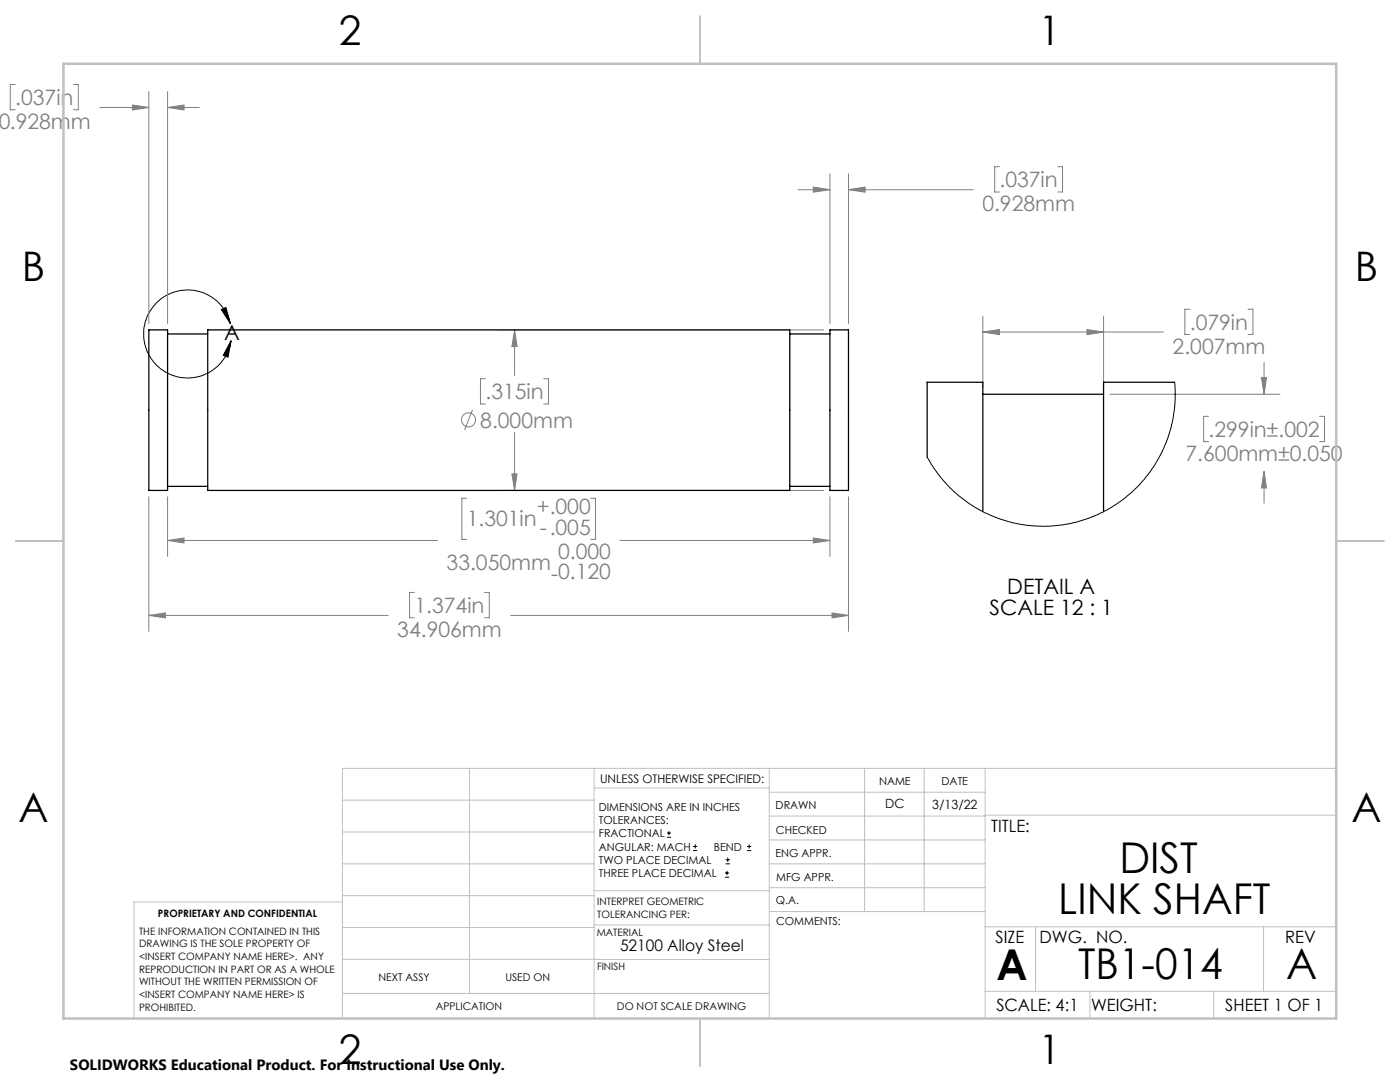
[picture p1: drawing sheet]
<svg xmlns="http://www.w3.org/2000/svg" width="279mm" height="216mm" viewBox="0 0 279 216" stroke-linecap="round" stroke-linejoin="round" font-family="sans-serif">
<g fill="none" stroke="#808080" stroke-width=".2">
<path d="M3 16.9h-1v5h1M14.7 16.9h.9v5h-.9M29.7 18.3v46.3M33.4 18.3v46.3M19.9 21.4h9.8M26.4 21l3.3 .4-3.3 .5zM33.4 21.4l3.3-.4v.9zM33.4 21.4h6.4M159.3 37.9h6.3M162.3 37.3l3.3 .6-3.3 .4zM165.6 34.7v29.9M169.3 37.9l3.3-.6v1z"/>
<path d="M169.3 34.7v29.9M169.3 37.9h24.9M199.5 33.3h-1v5h1M211.1 33.3h1v5h-1M96.9 75.6h-1v5h1M99.5 65.8h64.9M102.7 65.8l.5 3.3h-1zM102.7 65.8v9.1M108.5 75.6h1v5h-1M196.1 66.3l3.4-.5v1zM196.1 63.1v14.3M196.1 66.3h36.1"/>
<path d="M216.9 65.8l3.3 .5-3.3 .5zM220.2 63.1v14.3M221.5 78.7h33.9M237.5 61.7h-1v5h1M249.1 61.7h.9v5h-.9M251.7 75.4h1.1l-.5 3.3zM252.3 72.3v6.4M29.7 99.1v26.9M33.4 99.1v11.9M93.1 99.4h-.9v8.2h.9M94.3 81.8l-1.6 4M99.5 97.9h64.9"/>
<path d="M102.2 94.5h1l-.5 3.4zM102.7 86.3v11.6M117.9 99.4h1v8.2h-1M165.6 99.1v11.9M169.3 99.1v26.9M241.2 83.1h-1v5h1M252.3 94.1l.5 3.3h-1.1zM252.3 94.1v6.3M263.3 83.1h1v5h-1M33.4 107.8l3.3-.4v.9zM33.4 107.8h53.9M82.7 118.2h-1v5.1h1"/>
<path d="M96.7 118.2h.9v5.1h-.9M123.7 107.8h41.9M162.3 107.4l3.3 .4-3.3 .5zM29.7 122.8h47.8M29.7 122.8l3.3-.5v1zM101.9 122.8h67.4M166.1 122.3l3.2 .5-3.2 .5z"/>
<circle cx="93.5" cy="83.8" r="1.41"/>
</g>
<g fill="none" stroke="#000" stroke-width=".2">
<path d="M44.2 61.8l.9-.5 .9 3.3zM46 64.6a8.8 8.8 0 0 0-13.7-5.1 8.8 8.8 0 0 0 .6 14.6 8.8 8.8 0 0 0 13.2-6.1M46.1 68l-.6 3.3-.9-.4zM133.1 167.1h.8M133.1 166.2h.8M133.5 165.8v.9M138.3 169.7h.8M138.3 168.9h.8M138.7 168.5v.8M144.7 175h.8M144.7 174.2h.8M144.8 172.4h.9"/>
<path d="M144.8 171.6h.9M145.1 173.8v.8M145.2 171.1v.9M149.1 169.7h.8M149.1 168.9h.8M149.5 168.5v.8"/>
</g>
<g fill="none" stroke="#c0c0c0" stroke-width=".2">
<path d="M68.3 159.7h50.3M93.7 153.3v44.9M118.6 153.3v49.9M118.6 157.2h34.9M153.5 153.3v49.9M153.5 158.1h43.1M172.5 153.3v28.6M184.4 153.3v28.6M196.6 153.3v49.9M266.7 153.3h-198.4v49.9M68.3 178.7h50.3M68.3 172.4h50.3"/>
<path d="M68.3 166h50.3M68.3 180h-41.6v23.2M118.6 177.7h35M153.5 167.6h43.1M153.5 162.8h43.1M153.5 172.4h43.1M153.5 177.1h43.1M196.6 162.7h70.1M68.3 198.2h85.2M68.3 191.4l85.2 .1M68.3 185.1h50.3M118.6 184.6h35"/>
<path d="M153.6 181.9h43M196.6 197.8h70.1M196.6 184.9h70.1M206.7 184.9v12.9M217.5 197.8v5.4M242.2 197.8v5.4M252.2 184.9v12.9"/>
</g>
<path d="M139.7 3.2v9.5M3.1 107.9h9.6M266.7 107.9h9.5M139.7 203.2v9.6" fill="none" stroke="#c0c0c0" stroke-width=".25"/>
<path d="M12.7 12.7h254v190.5h-254z" fill="none" stroke="#c0c0c0" stroke-width=".5"/>
<path d="M44.2 61.8l.9-.5 .9 3.3zM46.1 68l-.6 3.3-.9-.4z" fill="#000"/>
<path d="M169.3 37.9l3.3-.6v1zM162.3 37.3l3.3 .6-3.3 .4zM33.4 21.4l3.3-.4v.9zM26.4 21l3.3 .4-3.3 .5zM102.7 65.8l.5 3.3h-1zM102.2 94.5h1l-.5 3.4zM29.7 122.8l3.3-.5v1zM166.1 122.3l3.2 .5-3.2 .5zM33.4 107.8l3.3-.4v.9zM162.3 107.4l3.3 .4-3.3 .5zM216.9 65.8l3.3 .5-3.3 .5zM196.1 66.3l3.4-.5v1zM251.7 75.4h1.1l-.5 3.3zM252.3 94.1l.5 3.3h-1.1z" fill="#808080"/>
<path d="M29.7 65.8h3.7v32.1h-3.7zM33.4 66.6h8.1M41.5 65.8h116.1v32.1h-116.1zM157.6 66.6h8M165.6 65.8h3.7v32.1h-3.7zM196.1 78.7h24.1M234.4 76.3h-14.2v25.8M33.4 97h8.1M157.6 97h8M185 91.2v-14.9h11.1v25.8" fill="none" stroke="#000" stroke-width=".25"/>
<path d="M234.4 76.3l.1 1a26.3 26.3 0 0 1-19.2 26.7 26.3 26.3 0 0 1-30.3-12.8" fill="none" stroke="#000" stroke-width=".2"/>
<g font-size="8.5">
<text x="223.4" y="174.2">DIST</text>
<text x="211.2" y="182.3">LINK SHAFT</text>
<text x="198.9" y="195.5">A</text>
<text x="215.2" y="195.4">TB1-014</text>
<text x="256.7" y="195.4">A</text>
</g>
<g font-size="8.1">
<text x="67.6" y="8.9">2</text>
<text x="207.3" y="8.9">1</text>
<text x="4.4" y="56.2">B</text>
<text x="270.4" y="56.2">B</text>
<text x="3.7" y="164.1">A</text>
<text x="269.7" y="164.1">A</text>
<text x="67.6" y="212.4">2</text>
<text x="207.3" y="212.4">1</text>
</g>
<g font-size="4.2" fill="#808080">
<text x="3" y="21">.037in</text>
<text x="-.4" y="25.7">0.928mm</text>
<text x="199.5" y="37.4">.037in</text>
<text x="196" y="42.1">0.928mm</text>
<text x="237.5" y="65.8">.079in</text>
<text x="234" y="70.5">2.007mm</text>
<text x="96.9" y="79.7">.315in</text>
<text x="95.8" y="85.4">8.000mm</text>
<text x="241.2" y="87.2">.299in±.002</text>
<text x="236.6" y="91.9">7.600mm±0.050</text>
<text x="93.2" y="104.9">1.301in</text>
<text x="107.1" y="102.6">+.000</text>
<text x="107.7" y="106.7">-.005</text>
<text x="89.1" y="113.8">33.050mm</text>
<text x="111.4" y="111.5">0.000</text>
<text x="110" y="116">-0.120</text>
<text x="82.7" y="122.3">1.374in</text>
<text x="79.3" y="127.1">34.906mm</text>
</g>
<g font-size="4.2">
<text x="44.7" y="67.8">A</text>
<text x="201" y="118.5">DETAIL A</text>
<text x="197.5" y="122.7">SCALE 12 : 1</text>
</g>
<g font-size="3.4">
<text x="197.8" y="166">TITLE:</text>
<text x="198.7" y="188.1">SIZE</text>
<text x="207.5" y="188.1">DWG. NO.</text>
<text x="256.5" y="188.2">REV</text>
<text x="198.8" y="201.7">SCALE: 4:1</text>
<text x="217.7" y="201.8">WEIGHT:</text>
<text x="244.5" y="201.7">SHEET 1 OF 1</text>
</g>
<text font-size="3.2" x="123.7" y="189.8">52100 Alloy Steel</text>
<text font-size="3" x="14" y="213.5">SOLIDWORKS Educational Product. For Instructional Use Only.</text>
<g font-size="2.5">
<text x="176.6" y="161.3">DC</text>
<text x="186.1" y="161.4">3/13/22</text>
</g>
<text font-size="2.4" x="119.8" y="156.2">UNLESS OTHERWISE SPECIFIED:</text>
<g font-size="2.2">
<text x="119.5" y="161.8">DIMENSIONS ARE IN INCHES</text>
<text x="154.8" y="161.4">DRAWN</text>
<text x="175.4" y="156.6">NAME</text>
<text x="187.9" y="156.7">DATE</text>
<text x="119.5" y="164.4">TOLERANCES:</text>
<text x="119.5" y="167.1">FRACTIONAL</text>
<text x="154.9" y="166.3">CHECKED</text>
<text x="119.5" y="169.7">ANGULAR: MACH</text>
<text x="119.5" y="172.4">TWO PLACE DECIMAL</text>
<text x="142.5" y="169.7">BEND</text>
<text x="154.8" y="171">ENG APPR.</text>
<text x="119.5" y="175">THREE PLACE DECIMAL</text>
<text x="154.9" y="175.7">MFG APPR.</text>
<text x="154.9" y="180.4">Q.A.</text>
<text x="154.9" y="184.6">COMMENTS:</text>
</g>
<g font-size="2.1">
<text x="75.5" y="195.7">NEXT ASSY</text>
<text x="100.9" y="195.7">USED ON</text>
<text x="86.9" y="201.5">APPLICATION</text>
<text x="123.1" y="201.6">DO NOT SCALE DRAWING</text>
</g>
<g font-size="2">
<text x="31.5" y="182.9">PROPRIETARY AND CONFIDENTIAL</text>
<text x="119.2" y="180.6">INTERPRET GEOMETRIC</text>
<text x="119.2" y="183.1">TOLERANCING PER:</text>
<text x="27.8" y="186.5">THE INFORMATION CONTAINED IN THIS</text>
<text x="27.8" y="189">DRAWING IS THE SOLE PROPERTY OF</text>
<text x="27.8" y="191.6">&lt;INSERT COMPANY NAME HERE&gt;. ANY</text>
<text x="119.1" y="186.7">MATERIAL</text>
<text x="27.8" y="194.1">REPRODUCTION IN PART OR AS A WHOLE</text>
<text x="27.8" y="196.6">WITHOUT THE WRITTEN PERMISSION OF</text>
<text x="119.1" y="193.5">FINISH</text>
<text x="27.8" y="199.1">&lt;INSERT COMPANY NAME HERE&gt; IS</text>
<text x="27.8" y="201.7">PROHIBITED.</text>
</g>
</svg>
